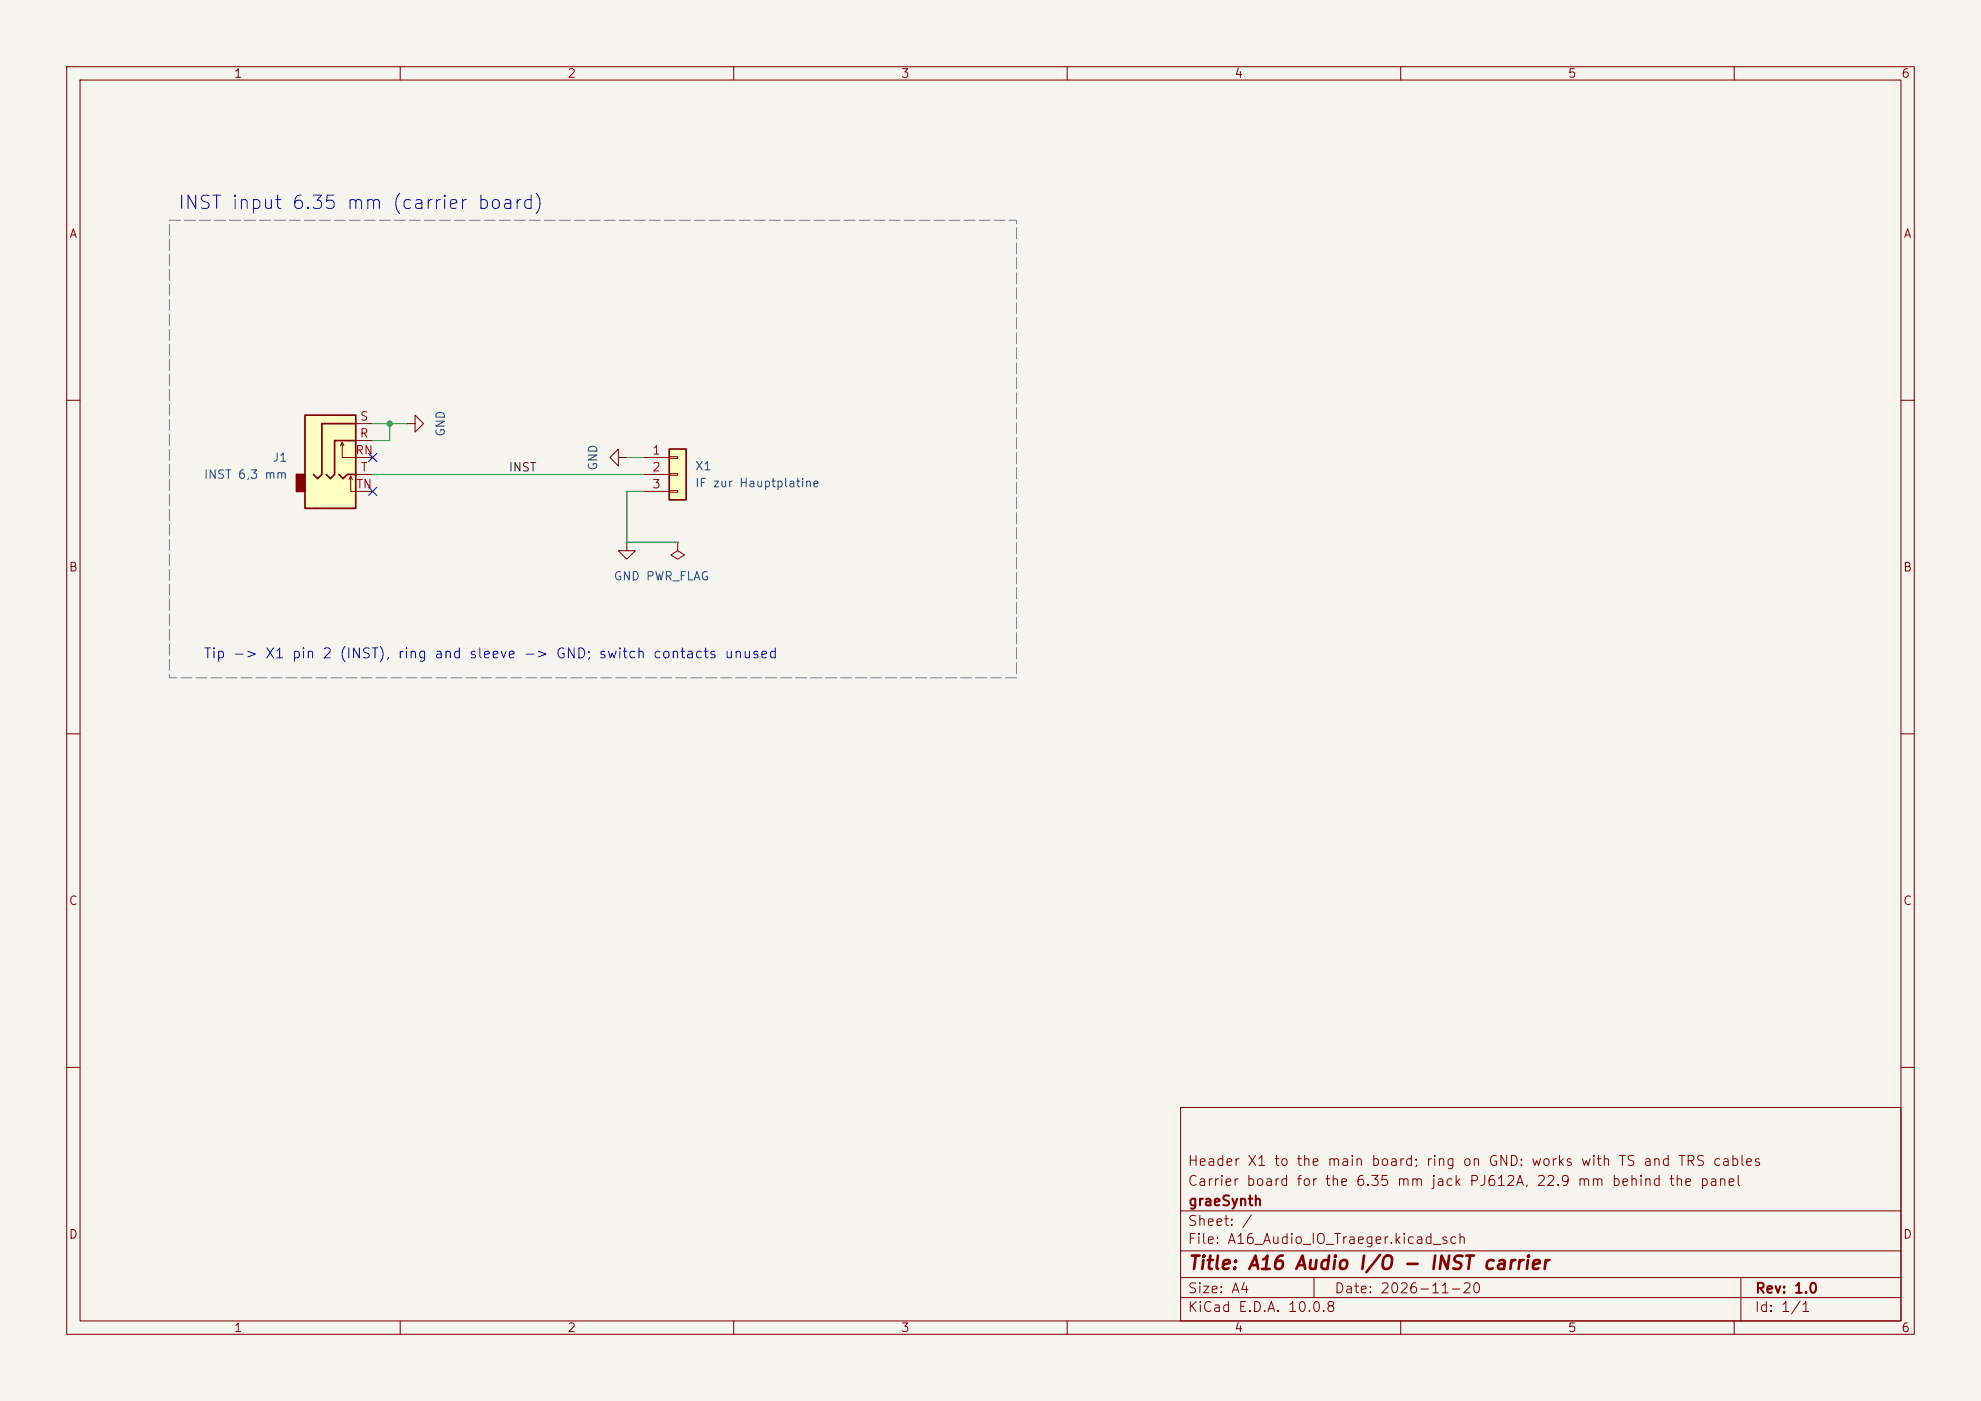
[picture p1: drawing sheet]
<svg xmlns="http://www.w3.org/2000/svg" width="297mm" height="210mm" viewBox="0 0 297 210" stroke-linecap="round" stroke-linejoin="round" font-family="sans-serif">
<path d="M0 0h297v210h-297z" fill="#f5f4ef" stroke="#f5f4ef" stroke-width=".15"/>
<g fill="none" stroke="#840000" stroke-width=".15">
<path d="M10 10h277v190h-277zM12 12h273v186h-273zM60 10v2M110 10v2M160 10v2M210 10v2M260 10v2M10 60h2M92.7 68.6v-1.3l-1.3 1.3 1.3 1.3v-1.3h1.3M94 68.6h.1M285 60h2M94 81.3v1.3h1.2l-1.2 1.2-1.3-1.2h1.3"/>
<path d="M94 81.3h.1M101.6 81.3v1.3l1 .6-1 .6-1-.6 1-.6M101.6 81.3h.1M10 110h2M285 110h2M10 160h2M177 166h108v32h-108zM285 160h2M60 198v2M110 198v2M160 198v2M177 194.5h108"/>
<path d="M177 191.5h108M177 187.5h108M177 181.5h108M197 191.5v3M210 198v2M260 198v2M261 191.5v6.5"/>
</g>
<path d="M100.3 67.3h2.6v7.6h-2.6z" fill="#ffffc2"/>
<path d="M100.3 67.3h2.6v7.6h-2.6z" fill="none" stroke="#840000" stroke-width=".25"/>
<path d="M61 63.5h1.2v-1.3l1.3 1.3-1.3 1.3v-1.3M61 63.5h.1M96.5 68.6h3.8M96.5 71.1h3.8M96.5 73.7h3.8M100.3 68.5h1.3v.2h-1.3zM100.3 71h1.3v.2h-1.3zM100.3 73.5h1.3v.3h-1.3z" fill="none" stroke="#840000" stroke-width=".15"/>
<path d="M45.7 62.2h7.6v14h-7.6z" fill="#ffffc2"/>
<path d="M44.4 71.1h1.3v2.6h-1.3z" fill="#840000" stroke="#840000" stroke-width=".25"/>
<path d="M45.7 62.2h7.6v14h-7.6zM50.8 71.1l.6 .7 .7-.7h1.2M53.3 66h-3.1v5.1l-.7 .7-.6-.7M53.3 63.5h-5v7.6l-.7 .7-.6-.7" fill="none" stroke="#840000" stroke-width=".25"/>
<path d="M51.1 66.8l.2-.5v2.3h4.6M51.3 66.3l.3 .5M52.3 71.9l.3-.5v2.3h3.3M52.6 71.4l.2 .5M53.3 66h2.6M53.3 63.5h2.6M53.3 71.1h2.6" fill="none" stroke="#840000" stroke-width=".15"/>
<path d="M55.9 63.5h5.1M55.9 71.1h40.6M58.4 63.5v2.5h-2.5M94 68.6h2.5M96.5 73.7h-2.5v7.6h7.6" fill="none" stroke="#009600" stroke-width=".15"/>
<path d="M55.3 73.1l1.2 1.2M55.3 68l1.2 1.2M56.5 73.1l-1.2 1.2M56.5 68l-1.2 1.2" fill="none" stroke="#000084" stroke-width=".15"/>
<path d="M25.4 33h127v68.6h-127z" fill="none" stroke="#787878" stroke-width=".15" stroke-dasharray="1.6 .6"/>
<circle cx="58.4" cy="63.5" r=".46" fill="#009600"/>
<text font-size="2" fill="#0000c2" x="26.6" y="31.9">INST input 6.35 mm (carrier board)</text>
<text font-size="2" fill="#840000" x="178" y="190.8">Title: A16 Audio I/O - INST carrier</text>
<text font-size="1.5" fill="#0000c2" x="30.4" y="99.1">Tip -&gt; X1 pin 2 (INST), ring and sleeve -&gt; GND; switch contacts unused</text>
<g font-size="1.5" fill="#840000">
<text x="178" y="178.1">Carrier board for the 6.35 mm jack PJ612A, 22.9 mm behind the panel</text>
<text x="178" y="175.1">Header X1 to the main board; ring on GND: works with TS and TRS cables</text>
<text x="178" y="184.1">Sheet: /</text>
<text x="178" y="181.1">graeSynth</text>
<text x="178" y="186.8">File: A16_Audio_IO_Traeger.kicad_sch</text>
<text x="178" y="197">KiCad E.D.A. 10.0.8</text>
<text x="178" y="194.2">Size: A4</text>
<text x="200" y="194.2">Date: 2026-11-20</text>
<text x="263" y="197">Id: 1/1</text>
<text x="263" y="194.2">Rev: 1.0</text>
</g>
<g font-size="1.3" fill="#840000">
<text x="35" y="12">1</text>
<text x="85" y="12">2</text>
<text x="135" y="12">3</text>
<text x="185" y="12">4</text>
<text x="235" y="12">5</text>
<text x="285" y="12">6</text>
<text x="10.3" y="36">A</text>
<text x="285.3" y="36">A</text>
<text x="10.2" y="86">B</text>
<text x="285.2" y="86">B</text>
<text x="10.2" y="136">C</text>
<text x="285.2" y="136">C</text>
<text x="10.2" y="186">D</text>
<text x="285.2" y="186">D</text>
<text x="35" y="200">1</text>
<text x="85" y="200">2</text>
<text x="135" y="200">3</text>
<text x="185" y="200">4</text>
<text x="235" y="200">5</text>
<text x="285" y="200">6</text>
</g>
<g font-size="1.3" fill="#a90000">
<text x="53.8" y="65.9">R</text>
<text x="53.9" y="63.4">S</text>
<text x="53.2" y="68.4">RN</text>
<text x="54" y="71">T</text>
<text x="97.7" y="68.4">1</text>
<text x="97.7" y="71">2</text>
<text x="53.3" y="73.5">TN</text>
<text x="97.7" y="73.5">3</text>
</g>
<g font-size="1.3" fill="#006464">
<text x="67" y="65.6" transform="rotate(-90 67 65.6)">GND</text>
<text x="40.8" y="69.5">J1</text>
<text x="89.9" y="70.6" transform="rotate(-90 89.9 70.6)">GND</text>
<text x="104.1" y="70.8">X1</text>
<text x="30.5" y="72.1">INST 6,3 mm</text>
<text x="104.1" y="73.4">IF zur Hauptplatine</text>
<text x="91.9" y="87.3">GND PWR_FLAG</text>
</g>
<text font-size="1.3" fill="#0f0f0f" x="76.2" y="71">INST</text>
</svg>
